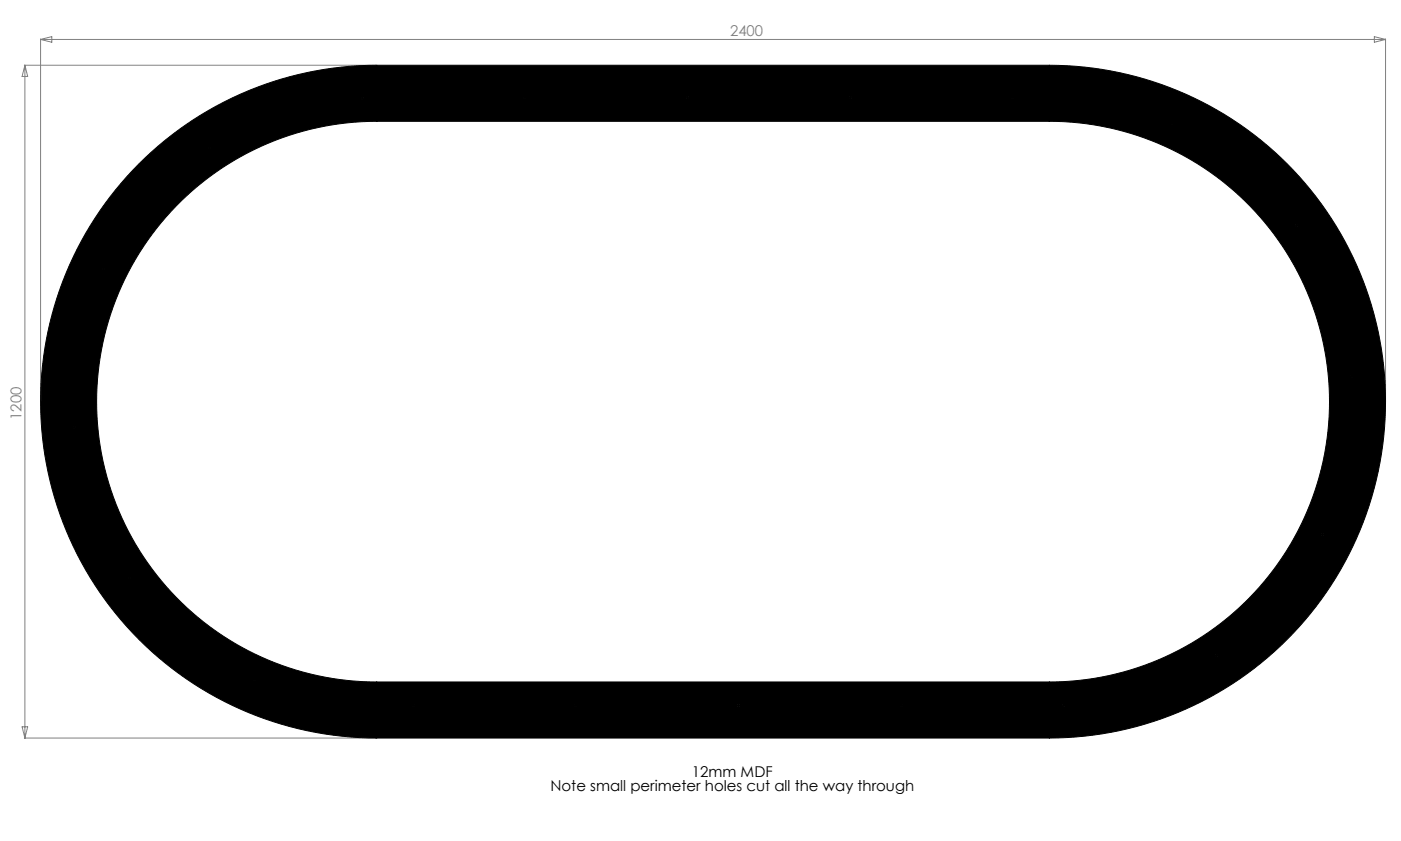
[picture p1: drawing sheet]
<svg xmlns="http://www.w3.org/2000/svg" width="2500mm" height="1500mm" viewBox="0 0 2500 1500" stroke-linecap="round" stroke-linejoin="round" font-family="sans-serif">
<path d="M72 69v646M72 70h2400M72 70l20-5v10zM2452 65l20 5-20 5zM2472 69v646M43 116h628M44 116v1200M44 116l5 20h-10zM39 1296h10l-5 20zM43 1316h628" fill="none" stroke="#808080" stroke-width="1.78"/>
<path d="M248 292a600 600 0 0 0-130 654 600 600 0 0 0 554 370h1200a600 600 0 0 0 600-600 600 600 0 0 0-600-600h-1200a600 600 0 0 0-424 176zM451 1212a2 2 0 0 1 4 0 2 2 0 0 1-4 0zM735 1258a2 2 0 0 1 4 0 2 2 0 0 1-4 0zM1026 1258a2 2 0 0 1 4 0 2 2 0 0 1-4 0zM1316 1258a2 2 0 0 1 4 0 2 2 0 0 1-4 0zM1606 1258a2 2 0 0 1 4 0 2 2 0 0 1-4 0zM1896 1258a2 2 0 0 1 4 0 2 2 0 0 1-4 0zM2169 1169a2 2 0 0 1 4 0 2 2 0 0 1-4 0zM2358 953a2 2 0 0 1 4 0 2 2 0 0 1-4 0zM2411 671a2 2 0 0 1 4 0 2 2 0 0 1-4 0zM2312 402a2 2 0 0 1 4 0 2 2 0 0 1-4 0zM2089 221a2 2 0 0 1 4 0 2 2 0 0 1-4 0zM1806 174a2 2 0 0 1 4 0 2 2 0 0 1-4 0zM1515 174a2 2 0 0 1 4 0 2 2 0 0 1-4 0zM1225 174a2 2 0 0 1 4 0 2 2 0 0 1-4 0zM935 174a2 2 0 0 1 4 0 2 2 0 0 1-4 0zM645 175a2 2 0 0 1 4 0 2 2 0 0 1-4 0zM372 264a2 2 0 0 1 4 0 2 2 0 0 1-4 0zM183 480a2 2 0 0 1 4 0 2 2 0 0 1-4 0zM130 762a2 2 0 0 1 4 0 2 2 0 0 1-4 0zM229 1031a2 2 0 0 1 4 0 2 2 0 0 1-4 0zM314 368a500 500 0 0 1 358-152h1200a500 500 0 0 1 500 500 500 500 0 0 1-500 500h-1200a500 500 0 0 1-460-305 500 500 0 0 1 102-543z" fill-rule="evenodd" fill="#000"/>
<g fill="none" stroke="#000" stroke-width="1.78" stroke-dasharray="15.2 1.3 1.3 1.3">
<path d="M644 175h-2M647 172v-2M647 177v2M649 175h2M934 174h-2M937 172v-2M937 177v2M939 174h2M1225 174h-2M1227 172v-2M1227 177v2M1230 174h2"/>
<path d="M1515 174h-2M1517 172v-2M1517 177v2M1520 174h2M1805 174h-2M1808 172v-2M1808 177v2M1810 174h2M2091 218v-2M2089 221h-2M2091 223v2M2094 221h2"/>
<path d="M371 264h-2M374 261v-2M374 266v2M376 264h2M2314 399v-2M2311 402h-2M2314 404v2M2316 402h2M182 480h-2M185 477v-2M187 480h2M185 482v2"/>
<path d="M2410 671h-2M2413 669v-2M2413 674v2M2415 671h2M132 759v-2M130 762h-2M132 764v2M135 762h2M2358 953h-2M2360 950v-2M2360 955v2M2363 953h2"/>
<path d="M229 1031h-2M231 1028v-2M231 1033v2M234 1031h2M2169 1169h-2M2171 1166v-2M2171 1171v2M2174 1169h2M451 1212h-2M453 1210v-2M453 1215v2M456 1212h2"/>
<path d="M735 1258h-2M737 1256v-2M740 1258h2M1025 1258h-2M1028 1256v-2M1030 1258h2M1315 1258h-2M1318 1256v-2M1320 1258h2M1606 1258h-2M1608 1256v-2M1611 1258h2"/>
<path d="M1896 1258h-2M1898 1255v-2M1901 1258h2M737 1261v2M1028 1261v2M1318 1261v2M1608 1261v2M1898 1260v2"/>
</g>
<g fill="none" stroke="#000" stroke-width="1.78">
<path d="M644 175h5M647 172v5M934 174h5M937 172v5M1225 174h5M1227 172v5M1515 174h5M1517 172v5M1805 174h5M1808 172v5M2091 218v5M2089 221h5"/>
<path d="M371 264h5M374 262v5M248 292a600 600 0 0 1 424-176h1200a600 600 0 0 1 600 600 600 600 0 0 1-600 600h-1200a600 600 0 0 1-554-370 600 600 0 0 1 130-654zM314 368a500 500 0 0 1 358-152h1200a500 500 0 0 1 500 500 500 500 0 0 1-500 500h-1200a500 500 0 0 1-460-305 500 500 0 0 1 102-543zM2314 399v5M2311 402h5M182 480h5M185 477v5M2410 671h5M2413 669v5M132 759v5M130 762h5"/>
<path d="M2358 953h5M2360 951v5M229 1031h5M231 1028v5M2168 1169h5M2171 1166v5M451 1212h5M453 1210v5M735 1258h5M737 1256v5M1025 1258h5M1028 1256v5"/>
<path d="M1315 1258h5M1318 1256v5M1606 1258h5M1608 1256v5M1896 1258h5M1898 1255v5"/>
<circle cx="646" cy="175" r="2"/>
<circle cx="937" cy="174" r="2"/>
<circle cx="1227" cy="174" r="2"/>
<circle cx="1517" cy="174" r="2"/>
<circle cx="1808" cy="174" r="2"/>
<circle cx="2091" cy="221" r="2"/>
<circle cx="374" cy="264" r="2"/>
<circle cx="2314" cy="402" r="2"/>
<circle cx="185" cy="480" r="2"/>
<circle cx="2413" cy="671" r="2"/>
<circle cx="132" cy="762" r="2"/>
<circle cx="2360" cy="953" r="2"/>
<circle cx="231" cy="1031" r="2"/>
<circle cx="2171" cy="1169" r="2"/>
<circle cx="453" cy="1212" r="2"/>
<circle cx="737" cy="1258" r="2"/>
<circle cx="1028" cy="1258" r="2"/>
<circle cx="1318" cy="1258" r="2"/>
<circle cx="1608" cy="1258" r="2"/>
<circle cx="1898" cy="1258" r="2"/>
</g>
<g font-size="26.7" fill="#808080">
<text x="1303" y="65">2400</text>
<text x="39" y="749" transform="rotate(-90 39 749)">1200</text>
</g>
<g font-size="26.7">
<text x="1235" y="1386">12mm MDF</text>
<text x="982" y="1411">Note small perimeter holes cut all the way through</text>
</g>
</svg>
